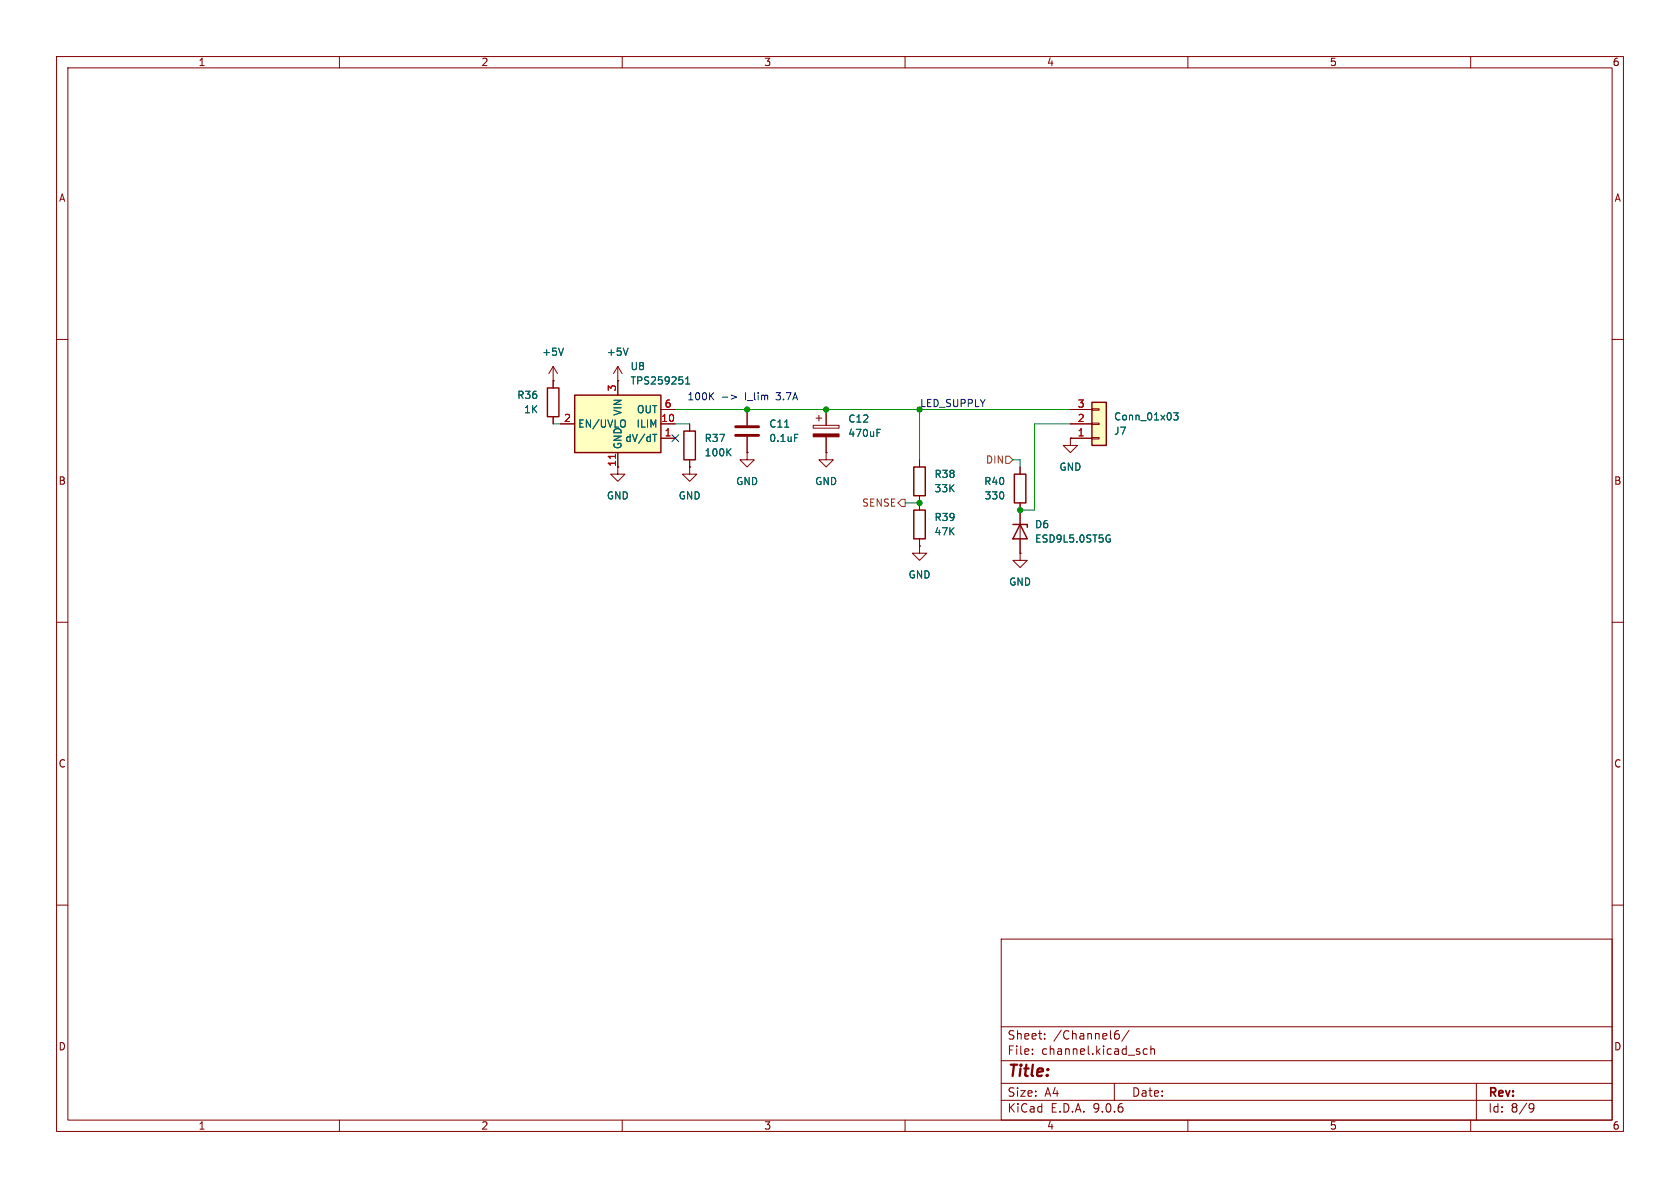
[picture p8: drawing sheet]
<svg xmlns="http://www.w3.org/2000/svg" width="297mm" height="210mm" viewBox="0 0 297 210" stroke-linecap="round" stroke-linejoin="round" font-family="sans-serif">
<g fill="none" stroke="#840000" stroke-width=".18">
<path d="M10 10h277v190h-277zM12 12h273v186h-273zM60 10v2M110 10v2M160 10v2M210 10v2M260 10v2M10 60h2M121.9 74.9v1.3M143.8 75.2h4.5v.5h-4.5zM144.3 73.9h1M144.8 73.4v1"/>
<path d="M146 72.4v2.8M146 77.2v2.8M189.2 77.5v1.2h1.3l-1.3 1.3-1.2-1.3h1.2M189.2 77.5h.1M285 60h2M109.2 82.6v1.2h1.3l-1.3 1.3-1.3-1.3h1.3M121.9 82.6v1.2h1.3l-1.3 1.3-1.3-1.3h1.3M121.9 82.6h.1M121.9 81.3v1.3M132.1 80v1.3h1.2l-1.2 1.3-1.3-1.3h1.3M132.1 80h.1M146 80v1.3h1.3l-1.3 1.3-1.2-1.3h1.2"/>
<path d="M146 80h.1M10 110h2M285 110h2M10 160h2M177 166h108v32h-108zM285 160h2M60 198v2M110 198v2M160 198v2M177 194.5h108M177 191.5h108M177 187.5h108"/>
<path d="M177 181.5h108M182.5 186.3v.1M182.5 185.5v.1M184.7 183.6v.1M184.7 182.8v.1M197 191.5v3M197 183.1l.3-.3h.4l.2 .3v.3l-.3 .3-.4-.1-.2-.2M197.7 182.2a.59 .59 0 0 0-.7 .6M199.6 182.1l-1.3 2M202.8 185.5l-.4-.1-.3 .3v.4l.1 .2h.6M203.5 185.5l.2-.1 .3 .1 .1 .9M203.5 184.9v1.5"/>
<path d="M210 198v2M260 198v2M261 191.5v6.5M270.6 195.1l.5 .1a.99 .99 0 0 1-.4 1.4h-.2M271.2 195.7l-.3 .3h-.3"/>
</g>
<path d="M120.9 76.2h2v5.1h-2z" fill="none" stroke="#840000" stroke-width=".25"/>
<path d="M128.7 79.9l.5 .7M129.2 79.3l-.7 .7M155.1 76.5h.4M155.1 75.9h.6" fill="none" stroke="#006464" stroke-width=".18"/>
<path d="M143.8 76.7h4.5v.5h-4.5z" fill="#840000" stroke="#840000" stroke-width=".18"/>
<path d="M193 71.1h2.6v7.6h-2.6z" fill="#ffffc2"/>
<path d="M96.8 68.6h2v5.1h-2zM193 71.1h2.6v7.6h-2.6z" fill="none" stroke="#840000" stroke-width=".25"/>
<g fill="none" stroke="#840000" stroke-width=".18">
<path d="M97.8 67.3h.1M97.8 64.8v3.8M97.8 73.7v1.2M97.8 64.8l-.8 1.2M97.8 64.8l.8 1.2M109.2 67.3h.1M109.2 64.8l-.7 1.2M109.2 64.8l.8 1.2M109.2 64.8v2.5M189.2 77.5h3.8M189.2 74.9h3.8M189.2 72.4h3.8"/>
<path d="M193 77.3h1.3v.3h-1.3zM193 74.8h1.3v.3h-1.3zM193 72.3h1.3v.2h-1.3z"/>
</g>
<path d="M99.6 61.5l-.4 1.3M111 61.5l-.4 1.3M207.5 73h.8l-.5 .5 .4 .1v.5l-.2 .1-.5-.1" fill="none" stroke="#006464" stroke-width=".18"/>
<path d="M101.6 69.9h15.2v10.1h-15.2z" fill="#ffffc2"/>
<path d="M101.6 69.9h15.2v10.1h-15.2zM161.5 90.2h2.1v5.1h-2.1zM161.5 82.6h2.1v5h-2.1zM179.1 92.7h2.5v.5M179.3 83.8h2.1v5.1h-2.1zM180.3 92.7l1.3 2.6h-2.5z" fill="none" stroke="#840000" stroke-width=".25"/>
<g fill="none" stroke="#840000" stroke-width=".18">
<path d="M97.8 67.3h.1M97.8 67.3v1.3M97.8 73.7v1.2M99.1 74.9h2.5M109.2 67.3h.1M109.2 67.3v2.6M116.8 74.9h2.6M116.8 72.4h2.6M116.8 77.5h2.6M121.9 74.9v1.3M132.1 72.4v2.8M132.1 77.2v2.8"/>
<path d="M146 72.4v2.8M146 77.2v2.8M189.2 77.5h.1M189.2 74.9h3.8M189.2 72.4h3.8M189.2 77.5h3.8M109.2 80v2.6M121.9 82.6h.1M121.9 81.3v1.3M132.1 80h.1M146 80h.1M162.6 96.5v1.3h1.2l-1.2 1.3-1.3-1.3h1.3"/>
<path d="M162.6 96.5h.1M162.6 81.3v1.3M162.6 87.6v2.6M162.6 95.3v1.2M180.3 97.8v1.3h1.3l-1.3 1.2-1.2-1.2h1.2M180.3 97.8h.1M180.3 82.6v1.2M180.3 88.9v8.9"/>
</g>
<g fill="none" stroke="#006464" stroke-width=".18">
<path d="M99.6 61.5l-.4 1.3M110.4 74.3l.2 .4v.4M111 61.5l-.4 1.3M115.4 76.8h.7M121.2 67.9h.7M121.2 67l.4-.4v1.3M128.7 79.9l.5 .7M129.2 79.3l-.7 .7M138.7 75.5h.7M140.5 76.8h.6M155.1 76.5h.4M155.1 75.9h.6"/>
<path d="M207.5 73h.8l-.5 .5 .4 .1v.5l-.2 .1-.5-.1M195.9 94.6h.3M196.1 95.3h.2v.4l-.2 .1"/>
</g>
<path d="M108.8 80.3v.7" fill="none" stroke="#a90000" stroke-width=".18"/>
<path d="M130 75.4h4.1M130 77h4.1" fill="none" stroke="#840000" stroke-width=".51"/>
<path d="M159.4 88.3h.6v1.2h-.6l-.7-.6zM177.8 80.6h.6l.7 .7-.7 .6h-.6z" fill="none" stroke="#725600" stroke-width=".18"/>
<path d="M97.8 74.9h1.3M119.4 74.9h2.5M119.4 72.4h69.8M162.6 72.4v8.9M189.2 74.9h-6.3v15.3h-2.6M160 88.9h2.6M179.1 81.3h1.2v1.3" fill="none" stroke="#009600" stroke-width=".18"/>
<path d="M118.8 76.9l1.2 1.2M120 76.9l-1.2 1.2" fill="none" stroke="#000084" stroke-width=".18"/>
<path d="M125.6 70l.6 .7M126.2 69.4l-.7 .7M127.7 70.2h1M129.3 69.8l.9 .4-.9 .4" fill="none" stroke="#0000c2" stroke-width=".18"/>
<g fill="#009600" stroke="#009600" stroke-width=".18">
<circle cx="146" cy="72.4" r=".46"/>
<circle cx="132.1" cy="72.4" r=".46"/>
<circle cx="180.3" cy="90.2" r=".46"/>
<circle cx="162.6" cy="88.9" r=".46"/>
</g>
<text font-size="2.8" fill="#840000" x="178" y="190.9">Title:</text>
<g font-size="2.1" fill="#840000">
<text x="178" y="184">Sheet:</text>
<text x="186.2" y="184">/Channel6/</text>
<text x="178" y="186.7">File:</text>
<text x="184.1" y="186.7">channel.kicad_sch</text>
<text x="178" y="196.9">KiCad</text>
<text x="178" y="194.1">Size:</text>
<text x="184.7" y="194.1">A4</text>
<text x="185.7" y="196.9">E.D.A.</text>
<text x="193.3" y="196.9">9.0.6</text>
<text x="200" y="194.1">Date:</text>
<text x="263" y="194.3">Rev:</text>
<text x="263" y="196.9">Id:</text>
<text x="267.1" y="196.9">8/9</text>
</g>
<g font-size="1.8" fill="#840000">
<text x="35" y="11.9">1</text>
<text x="85" y="11.9">2</text>
<text x="135" y="11.9">3</text>
<text x="185" y="11.9">4</text>
<text x="235" y="11.9">5</text>
<text x="285" y="11.9">6</text>
<text x="10.3" y="35.9">A</text>
<text x="285.3" y="35.9">A</text>
<text x="109" y="82.6" transform="rotate(-90 109 82.6)">11</text>
<text x="10.3" y="85.9">B</text>
<text x="285.3" y="85.9">B</text>
<text x="10.3" y="135.9">C</text>
<text x="285.3" y="135.9">C</text>
<text x="10.3" y="185.9">D</text>
<text x="285.3" y="185.9">D</text>
<text x="35" y="199.9">1</text>
<text x="85" y="199.9">2</text>
<text x="135" y="199.9">3</text>
<text x="185" y="199.9">4</text>
<text x="235" y="199.9">5</text>
<text x="285" y="199.9">6</text>
</g>
<g font-size="1.8" fill="#006464">
<text x="95.8" y="63.1">+5V</text>
<text x="107.2" y="63.1">+5V</text>
<text x="111.4" y="65.6">U8</text>
<text x="91.3" y="70.7">R36</text>
<text x="111.4" y="68.2">TPS259251</text>
<text x="92.6" y="73.3">1K</text>
<text x="102.1" y="75.8">EN/UVLO</text>
<text x="110.1" y="73.6" transform="rotate(-90 110.1 73.6)">VIN</text>
<text x="112.4" y="75.8">ILIM</text>
<text x="112.5" y="73.3">OUT</text>
<text x="135.9" y="75.8">C11</text>
<text x="149.9" y="77.4">470uF</text>
<text x="149.9" y="74.9">C12</text>
<text x="196.9" y="77.1">J7</text>
<text x="196.9" y="74.5">Conn_01x03</text>
<text x="110.1" y="79.5" transform="rotate(-90 110.1 79.5)">GND</text>
<text x="110.4" y="78.3">dV/dT</text>
<text x="124.5" y="80.9">100K</text>
<text x="124.5" y="78.3">R37</text>
<text x="135.9" y="78.3">0.1uF</text>
<text x="187.2" y="83.4">GND</text>
<text x="107.2" y="88.5">GND</text>
<text x="119.9" y="88.5">GND</text>
<text x="130" y="86">GND</text>
<text x="144" y="86">GND</text>
<text x="165.1" y="84.7">R38</text>
<text x="165.1" y="87.2">33K</text>
<text x="173.9" y="86">R40</text>
<text x="174" y="88.5">330</text>
<text x="165.1" y="92.3">R39</text>
<text x="165.1" y="94.8">47K</text>
<text x="182.9" y="93.6">D6</text>
<text x="182.9" y="96.1">ESD9L5.0ST5G</text>
<text x="160.5" y="102.5">GND</text>
<text x="178.3" y="103.7">GND</text>
</g>
<g font-size="1.8" fill="#a90000">
<text x="109" y="69.3" transform="rotate(-90 109 69.3)">3</text>
<text x="99.6" y="74.7">2</text>
<text x="116.8" y="74.7">10</text>
<text x="117.4" y="72.1">6</text>
<text x="117.4" y="77.2">1</text>
<text x="190.4" y="77.2">1</text>
<text x="190.4" y="74.7">2</text>
<text x="190.4" y="72.1">3</text>
</g>
<g font-size="1.8" fill="#0000c2">
<text x="121.4" y="71">100K</text>
<text x="131.8" y="71">I_lim</text>
<text x="137.5" y="71">3.7A</text>
</g>
<text font-size="1.8" fill="#009600" x="162.6" y="72">LED_SUPPLY</text>
<g font-size="1.8" fill="#725600">
<text x="174.2" y="82.1">DIN</text>
<text x="152.3" y="89.8">SENSE</text>
</g>
</svg>
